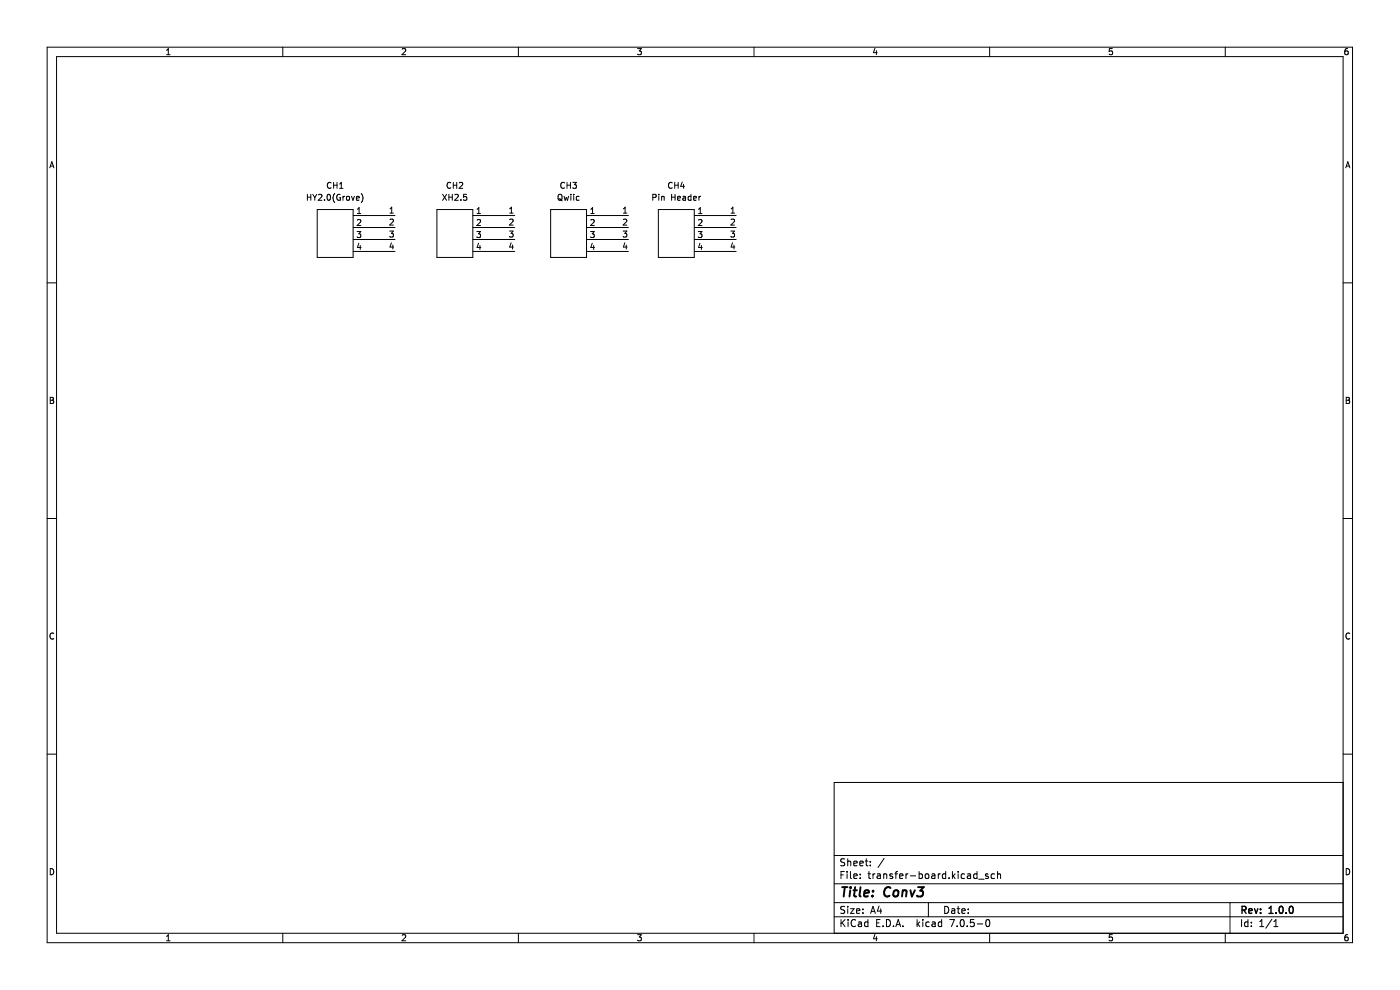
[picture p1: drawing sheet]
(kicad_sch (version 20230121) (generator eeschema)

 (paper "A4")

 (title_block
  (title "Conv3")
  (rev "1.0.0"))

 (lib_symbols
  (symbol "$74th:4Pin" (in_bom yes) (on_board yes)
   (property "Reference" "CH" (at 0 2.54 0) (effects (font (size 1.27 1.27))))
   (property "Value" "4Pin" (at 0 5.08 0) (effects (font (size 1.27 1.27))))
   (property "Footprint" "" (at 0 0 0) (effects (font (size 1.27 1.27)) hide))
   (property "Datasheet" "" (at 0 0 0) (effects (font (size 1.27 1.27)) hide))
   (symbol "4Pin_0_1"
    (rectangle (start -3.81 1.27) (end 3.81 -8.89) (stroke (width 0.1524) (type default)) (fill (type background))))
   (symbol "4Pin_1_1"
    (pin bidirectional line (at 6.35 0 180) (length 2.54) (name "" (effects (font (size 1.27 1.27)))) (number "1" (effects (font (size 1.27 1.27)))))
    (pin bidirectional line (at 6.35 -2.54 180) (length 2.54) (name "" (effects (font (size 1.27 1.27)))) (number "2" (effects (font (size 1.27 1.27)))))
    (pin bidirectional line (at 6.35 -5.08 180) (length 2.54) (name "" (effects (font (size 1.27 1.27)))) (number "3" (effects (font (size 1.27 1.27)))))
    (pin bidirectional line (at 6.35 -7.62 180) (length 2.54) (name "" (effects (font (size 1.27 1.27)))) (number "4" (effects (font (size 1.27 1.27))))))))


 (wire (pts (xy 102.87 53.34) (xy 109.22 53.34)) (stroke (width 0) (type default)))
 (wire (pts (xy 77.47 48.26) (xy 83.82 48.26)) (stroke (width 0) (type default)))
 (wire (pts (xy 127 50.8) (xy 133.35 50.8)) (stroke (width 0) (type default)))
 (wire (pts (xy 102.87 48.26) (xy 109.22 48.26)) (stroke (width 0) (type default)))
 (wire (pts (xy 149.86 48.26) (xy 156.21 48.26)) (stroke (width 0) (type default)))
 (wire (pts (xy 77.47 45.72) (xy 83.82 45.72)) (stroke (width 0) (type default)))
 (wire (pts (xy 77.47 53.34) (xy 83.82 53.34)) (stroke (width 0) (type default)))
 (wire (pts (xy 127 48.26) (xy 133.35 48.26)) (stroke (width 0) (type default)))
 (wire (pts (xy 102.87 50.8) (xy 109.22 50.8)) (stroke (width 0) (type default)))
 (wire (pts (xy 149.86 45.72) (xy 156.21 45.72)) (stroke (width 0) (type default)))
 (wire (pts (xy 77.47 50.8) (xy 83.82 50.8)) (stroke (width 0) (type default)))
 (wire (pts (xy 149.86 50.8) (xy 156.21 50.8)) (stroke (width 0) (type default)))
 (wire (pts (xy 127 53.34) (xy 133.35 53.34)) (stroke (width 0) (type default)))
 (wire (pts (xy 102.87 45.72) (xy 109.22 45.72)) (stroke (width 0) (type default)))
 (wire (pts (xy 149.86 53.34) (xy 156.21 53.34)) (stroke (width 0) (type default)))
 (wire (pts (xy 127 45.72) (xy 133.35 45.72)) (stroke (width 0) (type default)))

 (label "2" (at 133.35 48.26 180) (fields_autoplaced) (effects (font (size 1.27 1.27)) (justify right bottom)))
 (label "3" (at 83.82 50.8 180) (fields_autoplaced) (effects (font (size 1.27 1.27)) (justify right bottom)))
 (label "1" (at 156.21 45.72 180) (fields_autoplaced) (effects (font (size 1.27 1.27)) (justify right bottom)))
 (label "1" (at 83.82 45.72 180) (fields_autoplaced) (effects (font (size 1.27 1.27)) (justify right bottom)))
 (label "4" (at 83.82 53.34 180) (fields_autoplaced) (effects (font (size 1.27 1.27)) (justify right bottom)))
 (label "3" (at 156.21 50.8 180) (fields_autoplaced) (effects (font (size 1.27 1.27)) (justify right bottom)))
 (label "1" (at 133.35 45.72 180) (fields_autoplaced) (effects (font (size 1.27 1.27)) (justify right bottom)))
 (label "3" (at 109.22 50.8 180) (fields_autoplaced) (effects (font (size 1.27 1.27)) (justify right bottom)))
 (label "4" (at 109.22 53.34 180) (fields_autoplaced) (effects (font (size 1.27 1.27)) (justify right bottom)))
 (label "2" (at 83.82 48.26 180) (fields_autoplaced) (effects (font (size 1.27 1.27)) (justify right bottom)))
 (label "3" (at 133.35 50.8 180) (fields_autoplaced) (effects (font (size 1.27 1.27)) (justify right bottom)))
 (label "4" (at 133.35 53.34 180) (fields_autoplaced) (effects (font (size 1.27 1.27)) (justify right bottom)))
 (label "4" (at 156.21 53.34 180) (fields_autoplaced) (effects (font (size 1.27 1.27)) (justify right bottom)))
 (label "2" (at 156.21 48.26 180) (fields_autoplaced) (effects (font (size 1.27 1.27)) (justify right bottom)))
 (label "2" (at 109.22 48.26 180) (fields_autoplaced) (effects (font (size 1.27 1.27)) (justify right bottom)))
 (label "1" (at 109.22 45.72 180) (fields_autoplaced) (effects (font (size 1.27 1.27)) (justify right bottom)))

 (symbol (lib_id "$74th:4Pin") (at 96.52 45.72 0) (unit 1) (in_bom yes) (on_board yes) (dnp no) (fields_autoplaced)
  (property "Reference" "CH2" (at 96.52 39.37 0) (effects (font (size 1.27 1.27))))
  (property "Value" "XH2.5" (at 96.52 41.91 0) (effects (font (size 1.27 1.27))))
  (property "Footprint" "Connector_JST:JST_XH_B4B-XH-A_1x04_P2.50mm_Vertical" (at 96.52 45.72 0) (effects (font (size 1.27 1.27)) hide))
  (property "Datasheet" "" (at 96.52 45.72 0) (effects (font (size 1.27 1.27)) hide)) (pin "1") (pin "2") (pin "3") (pin "4"))

 (symbol (lib_id "$74th:4Pin") (at 71.12 45.72 0) (unit 1) (in_bom yes) (on_board yes) (dnp no) (fields_autoplaced)
  (property "Reference" "CH1" (at 71.12 39.37 0) (effects (font (size 1.27 1.27))))
  (property "Value" "HY2.0(Grove)" (at 71.12 41.91 0) (effects (font (size 1.27 1.27))))
  (property "Footprint" "$74th:HY2.0_Socket_TH_4Pin" (at 71.12 45.72 0) (effects (font (size 1.27 1.27)) hide))
  (property "Datasheet" "" (at 71.12 45.72 0) (effects (font (size 1.27 1.27)) hide)) (pin "1") (pin "2") (pin "3") (pin "4"))

 (symbol (lib_id "$74th:4Pin") (at 143.51 45.72 0) (unit 1) (in_bom yes) (on_board yes) (dnp no) (fields_autoplaced)
  (property "Reference" "CH4" (at 143.51 39.37 0) (effects (font (size 1.27 1.27))))
  (property "Value" "Pin Header" (at 143.51 41.91 0) (effects (font (size 1.27 1.27))))
  (property "Footprint" "$74th:4Pin" (at 143.51 45.72 0) (effects (font (size 1.27 1.27)) hide))
  (property "Datasheet" "" (at 143.51 45.72 0) (effects (font (size 1.27 1.27)) hide)) (pin "1") (pin "2") (pin "3") (pin "4"))

 (symbol (lib_id "$74th:4Pin") (at 120.65 45.72 0) (unit 1) (in_bom yes) (on_board yes) (dnp no) (fields_autoplaced)
  (property "Reference" "CH3" (at 120.65 39.37 0) (effects (font (size 1.27 1.27))))
  (property "Value" "Qwiic" (at 120.65 41.91 0) (effects (font (size 1.27 1.27))))
  (property "Footprint" "$74th-imported:Qwick_connector" (at 120.65 45.72 0) (effects (font (size 1.27 1.27)) hide))
  (property "Datasheet" "" (at 120.65 45.72 0) (effects (font (size 1.27 1.27)) hide)) (pin "1") (pin "2") (pin "3") (pin "4"))

 (sheet_instances (path "" (page "1"))))
